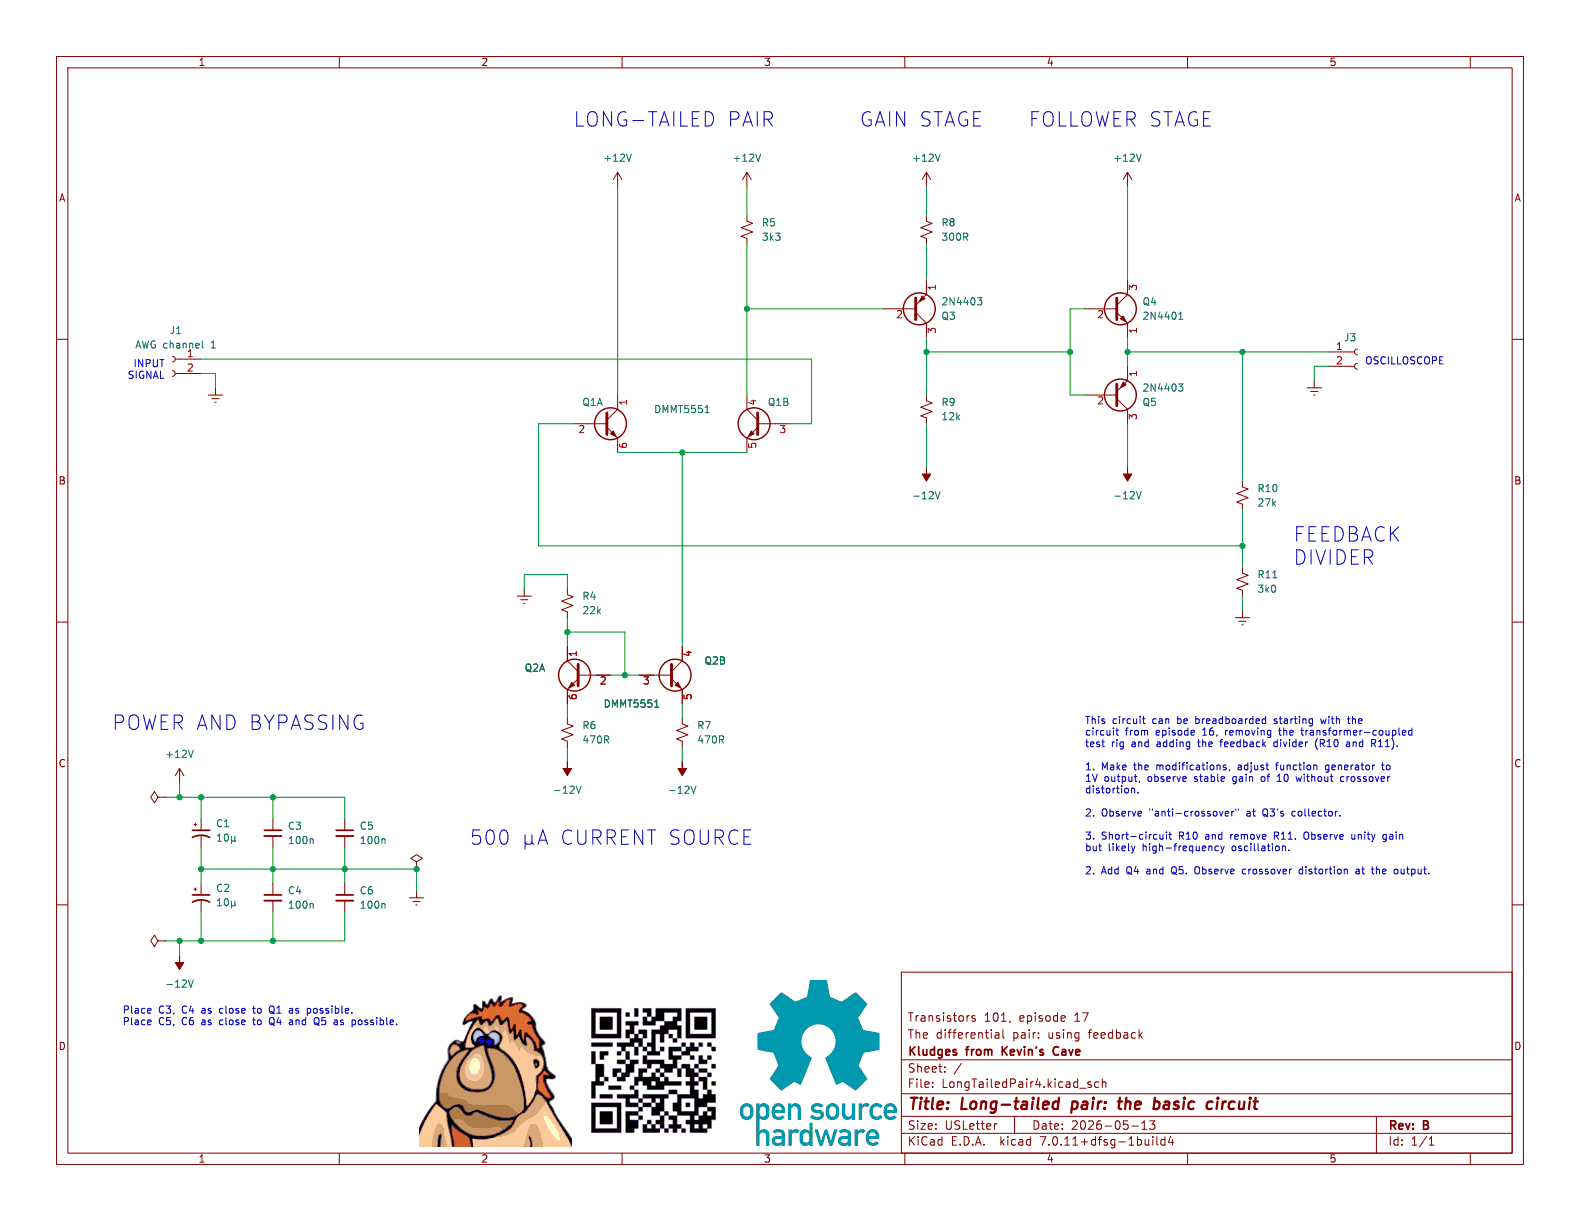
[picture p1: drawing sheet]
(kicad_sch (version 20230121) (generator eeschema)

 (paper "USLetter")

 (title_block
  (title "Long-tailed pair: the basic circuit")
  (date "2026-05-13")
  (rev "B")
  (company "Kludges from Kevin's Cave")
  (comment 1 "The differential pair: using feedback")
  (comment 2 "Transistors 101, episode 17"))

 (lib_symbols
  (symbol "Connector:Conn_01x02_Socket" (pin_names (offset 1.016) hide) (in_bom yes) (on_board yes)
   (property "Reference" "J" (at 0 2.54 0) (effects (font (size 1.27 1.27))))
   (property "Value" "Conn_01x02_Socket" (at 0 -5.08 0) (effects (font (size 1.27 1.27))))
   (property "Footprint" "" (at 0 0 0) (effects (font (size 1.27 1.27)) hide))
   (property "Datasheet" "~" (at 0 0 0) (effects (font (size 1.27 1.27)) hide))
   (property "ki_locked" "" (at 0 0 0) (effects (font (size 1.27 1.27))))
   (symbol "Conn_01x02_Socket_1_1"
    (arc (start 0 -2.032) (mid -0.5058 -2.54) (end 0 -3.048) (stroke (width 0.1524) (type default)) (fill (type none)))
    (polyline (pts (xy -1.27 -2.54) (xy -0.508 -2.54)) (stroke (width 0.1524) (type default)) (fill (type none)))
    (polyline (pts (xy -1.27 0) (xy -0.508 0)) (stroke (width 0.1524) (type default)) (fill (type none)))
    (arc (start 0 0.508) (mid -0.5058 0) (end 0 -0.508) (stroke (width 0.1524) (type default)) (fill (type none)))
    (pin passive line (at -5.08 0 0) (length 3.81) (name "Pin_1" (effects (font (size 1.27 1.27)))) (number "1" (effects (font (size 1.27 1.27)))))
    (pin passive line (at -5.08 -2.54 0) (length 3.81) (name "Pin_2" (effects (font (size 1.27 1.27)))) (number "2" (effects (font (size 1.27 1.27)))))))
  (symbol "Device:C_Polarized_Small_US" (pin_numbers hide) (pin_names (offset 0.254) hide) (in_bom yes) (on_board yes)
   (property "Reference" "C" (at 0.254 1.778 0) (effects (font (size 1.27 1.27)) (justify left)))
   (property "Value" "C_Polarized_Small_US" (at 0.254 -2.032 0) (effects (font (size 1.27 1.27)) (justify left)))
   (property "Footprint" "" (at 0 0 0) (effects (font (size 1.27 1.27)) hide))
   (property "Datasheet" "~" (at 0 0 0) (effects (font (size 1.27 1.27)) hide))
   (symbol "C_Polarized_Small_US_0_1"
    (polyline (pts (xy -1.524 0.508) (xy 1.524 0.508)) (stroke (width 0.3048) (type default)) (fill (type none)))
    (polyline (pts (xy -1.27 1.524) (xy -0.762 1.524)) (stroke (width 0) (type default)) (fill (type none)))
    (polyline (pts (xy -1.016 1.27) (xy -1.016 1.778)) (stroke (width 0) (type default)) (fill (type none)))
    (arc (start 1.524 -0.762) (mid 0 -0.3734) (end -1.524 -0.762) (stroke (width 0.3048) (type default)) (fill (type none))))
   (symbol "C_Polarized_Small_US_1_1"
    (pin passive line (at 0 2.54 270) (length 2.032) (name "~" (effects (font (size 1.27 1.27)))) (number "1" (effects (font (size 1.27 1.27)))))
    (pin passive line (at 0 -2.54 90) (length 2.032) (name "~" (effects (font (size 1.27 1.27)))) (number "2" (effects (font (size 1.27 1.27)))))))
  (symbol "Device:C_Small" (pin_numbers hide) (pin_names (offset 0.254) hide) (in_bom yes) (on_board yes)
   (property "Reference" "C" (at 0.254 1.778 0) (effects (font (size 1.27 1.27)) (justify left)))
   (property "Value" "C_Small" (at 0.254 -2.032 0) (effects (font (size 1.27 1.27)) (justify left)))
   (property "Footprint" "" (at 0 0 0) (effects (font (size 1.27 1.27)) hide))
   (property "Datasheet" "~" (at 0 0 0) (effects (font (size 1.27 1.27)) hide))
   (symbol "C_Small_0_1"
    (polyline (pts (xy -1.524 -0.508) (xy 1.524 -0.508)) (stroke (width 0.3302) (type default)) (fill (type none)))
    (polyline (pts (xy -1.524 0.508) (xy 1.524 0.508)) (stroke (width 0.3048) (type default)) (fill (type none))))
   (symbol "C_Small_1_1"
    (pin passive line (at 0 2.54 270) (length 2.032) (name "~" (effects (font (size 1.27 1.27)))) (number "1" (effects (font (size 1.27 1.27)))))
    (pin passive line (at 0 -2.54 90) (length 2.032) (name "~" (effects (font (size 1.27 1.27)))) (number "2" (effects (font (size 1.27 1.27)))))))
  (symbol "Device:Q_NPN_EBC" (pin_names (offset 0) hide) (in_bom yes) (on_board yes)
   (property "Reference" "Q" (at 5.08 1.27 0) (effects (font (size 1.27 1.27)) (justify left)))
   (property "Value" "Q_NPN_EBC" (at 5.08 -1.27 0) (effects (font (size 1.27 1.27)) (justify left)))
   (property "Footprint" "" (at 5.08 2.54 0) (effects (font (size 1.27 1.27)) hide))
   (property "Datasheet" "~" (at 0 0 0) (effects (font (size 1.27 1.27)) hide))
   (symbol "Q_NPN_EBC_0_1"
    (polyline (pts (xy 0.635 0.635) (xy 2.54 2.54)) (stroke (width 0) (type default)) (fill (type none)))
    (polyline (pts (xy 0.635 -0.635) (xy 2.54 -2.54) (xy 2.54 -2.54)) (stroke (width 0) (type default)) (fill (type none)))
    (polyline (pts (xy 0.635 1.905) (xy 0.635 -1.905) (xy 0.635 -1.905)) (stroke (width 0.508) (type default)) (fill (type none)))
    (polyline (pts (xy 1.27 -1.778) (xy 1.778 -1.27) (xy 2.286 -2.286) (xy 1.27 -1.778) (xy 1.27 -1.778)) (stroke (width 0) (type default)) (fill (type outline)))
    (circle (center 1.27 0) (radius 2.8194) (stroke (width 0.254) (type default)) (fill (type none))))
   (symbol "Q_NPN_EBC_1_1"
    (pin passive line (at 2.54 -5.08 90) (length 2.54) (name "E" (effects (font (size 1.27 1.27)))) (number "1" (effects (font (size 1.27 1.27)))))
    (pin passive line (at -5.08 0 0) (length 5.715) (name "B" (effects (font (size 1.27 1.27)))) (number "2" (effects (font (size 1.27 1.27)))))
    (pin passive line (at 2.54 5.08 270) (length 2.54) (name "C" (effects (font (size 1.27 1.27)))) (number "3" (effects (font (size 1.27 1.27)))))))
  (symbol "Device:Q_PNP_EBC" (pin_names (offset 0) hide) (in_bom yes) (on_board yes)
   (property "Reference" "Q" (at 5.08 1.27 0) (effects (font (size 1.27 1.27)) (justify left)))
   (property "Value" "Q_PNP_EBC" (at 5.08 -1.27 0) (effects (font (size 1.27 1.27)) (justify left)))
   (property "Footprint" "" (at 5.08 2.54 0) (effects (font (size 1.27 1.27)) hide))
   (property "Datasheet" "~" (at 0 0 0) (effects (font (size 1.27 1.27)) hide))
   (symbol "Q_PNP_EBC_0_1"
    (polyline (pts (xy 0.635 0.635) (xy 2.54 2.54)) (stroke (width 0) (type default)) (fill (type none)))
    (polyline (pts (xy 0.635 -0.635) (xy 2.54 -2.54) (xy 2.54 -2.54)) (stroke (width 0) (type default)) (fill (type none)))
    (polyline (pts (xy 0.635 1.905) (xy 0.635 -1.905) (xy 0.635 -1.905)) (stroke (width 0.508) (type default)) (fill (type none)))
    (polyline (pts (xy 2.286 -1.778) (xy 1.778 -2.286) (xy 1.27 -1.27) (xy 2.286 -1.778) (xy 2.286 -1.778)) (stroke (width 0) (type default)) (fill (type outline)))
    (circle (center 1.27 0) (radius 2.8194) (stroke (width 0.254) (type default)) (fill (type none))))
   (symbol "Q_PNP_EBC_1_1"
    (pin passive line (at 2.54 -5.08 90) (length 2.54) (name "E" (effects (font (size 1.27 1.27)))) (number "1" (effects (font (size 1.27 1.27)))))
    (pin input line (at -5.08 0 0) (length 5.715) (name "B" (effects (font (size 1.27 1.27)))) (number "2" (effects (font (size 1.27 1.27)))))
    (pin passive line (at 2.54 5.08 270) (length 2.54) (name "C" (effects (font (size 1.27 1.27)))) (number "3" (effects (font (size 1.27 1.27)))))))
  (symbol "Device:R_Small_US" (pin_numbers hide) (pin_names (offset 0.254) hide) (in_bom yes) (on_board yes)
   (property "Reference" "R" (at 0.762 0.508 0) (effects (font (size 1.27 1.27)) (justify left)))
   (property "Value" "R_Small_US" (at 0.762 -1.016 0) (effects (font (size 1.27 1.27)) (justify left)))
   (property "Footprint" "" (at 0 0 0) (effects (font (size 1.27 1.27)) hide))
   (property "Datasheet" "~" (at 0 0 0) (effects (font (size 1.27 1.27)) hide))
   (symbol "R_Small_US_1_1"
    (polyline (pts (xy 0 0) (xy 1.016 -0.381) (xy 0 -0.762) (xy -1.016 -1.143) (xy 0 -1.524)) (stroke (width 0) (type default)) (fill (type none)))
    (polyline (pts (xy 0 1.524) (xy 1.016 1.143) (xy 0 0.762) (xy -1.016 0.381) (xy 0 0)) (stroke (width 0) (type default)) (fill (type none)))
    (pin passive line (at 0 2.54 270) (length 1.016) (name "~" (effects (font (size 1.27 1.27)))) (number "1" (effects (font (size 1.27 1.27)))))
    (pin passive line (at 0 -2.54 90) (length 1.016) (name "~" (effects (font (size 1.27 1.27)))) (number "2" (effects (font (size 1.27 1.27)))))))
  (symbol "Kevin-Transistors:DMMT5551" (pin_names (offset 0) hide) (in_bom yes) (on_board yes)
   (property "Reference" "Q" (at 5.08 1.27 0) (effects (font (size 1.27 1.27)) (justify left)))
   (property "Value" "DMMT5551" (at 5.08 -1.27 0) (effects (font (size 1.27 1.27)) (justify left)))
   (property "Footprint" "Package_TO_SOT_SMD:SOT-363_SC-70-6" (at 5.08 2.54 0) (effects (font (size 1.27 1.27)) hide))
   (property "Datasheet" "https://www.diodes.com/assets/Datasheets/ds30436.pdf" (at 0 0 0) (effects (font (size 1.27 1.27)) hide))
   (symbol "DMMT5551_0_1"
    (polyline (pts (xy 0.635 0) (xy -2.54 0)) (stroke (width 0) (type default)) (fill (type none)))
    (polyline (pts (xy 0.635 0.635) (xy 2.54 2.54)) (stroke (width 0) (type default)) (fill (type none)))
    (polyline (pts (xy 0.635 -0.635) (xy 2.54 -2.54) (xy 2.54 -2.54)) (stroke (width 0) (type default)) (fill (type none)))
    (polyline (pts (xy 0.635 1.905) (xy 0.635 -1.905) (xy 0.635 -1.905)) (stroke (width 0.508) (type default)) (fill (type none)))
    (polyline (pts (xy 1.27 -1.778) (xy 1.778 -1.27) (xy 2.286 -2.286) (xy 1.27 -1.778) (xy 1.27 -1.778)) (stroke (width 0) (type default)) (fill (type outline)))
    (circle (center 1.27 0) (radius 2.8194) (stroke (width 0.254) (type default)) (fill (type none))))
   (symbol "DMMT5551_1_1"
    (pin passive line (at 2.54 5.08 270) (length 2.54) (name "C1" (effects (font (size 1.27 1.27)))) (number "1" (effects (font (size 1.27 1.27)))))
    (pin input line (at -5.08 0 0) (length 2.54) (name "B1" (effects (font (size 1.27 1.27)))) (number "2" (effects (font (size 1.27 1.27)))))
    (pin passive line (at 2.54 -5.08 90) (length 2.54) (name "E1" (effects (font (size 1.27 1.27)))) (number "6" (effects (font (size 1.27 1.27))))))
   (symbol "DMMT5551_2_1"
    (pin input line (at -5.08 0 0) (length 2.54) (name "B2" (effects (font (size 1.27 1.27)))) (number "3" (effects (font (size 1.27 1.27)))))
    (pin passive line (at 2.54 5.08 270) (length 2.54) (name "C2" (effects (font (size 1.27 1.27)))) (number "4" (effects (font (size 1.27 1.27)))))
    (pin passive line (at 2.54 -5.08 90) (length 2.54) (name "E2" (effects (font (size 1.27 1.27)))) (number "5" (effects (font (size 1.27 1.27)))))))
  (symbol "power:+12V" (power) (pin_names (offset 0)) (in_bom yes) (on_board yes)
   (property "Reference" "#PWR" (at 0 -3.81 0) (effects (font (size 1.27 1.27)) hide))
   (property "Value" "+12V" (at 0 3.556 0) (effects (font (size 1.27 1.27))))
   (property "Footprint" "" (at 0 0 0) (effects (font (size 1.27 1.27)) hide))
   (property "Datasheet" "" (at 0 0 0) (effects (font (size 1.27 1.27)) hide))
   (symbol "+12V_0_1"
    (polyline (pts (xy -0.762 1.27) (xy 0 2.54)) (stroke (width 0) (type default)) (fill (type none)))
    (polyline (pts (xy 0 0) (xy 0 2.54)) (stroke (width 0) (type default)) (fill (type none)))
    (polyline (pts (xy 0 2.54) (xy 0.762 1.27)) (stroke (width 0) (type default)) (fill (type none))))
   (symbol "+12V_1_1"
    (pin power_in line (at 0 0 90) (length 0) hide (name "+12V" (effects (font (size 1.27 1.27)))) (number "1" (effects (font (size 1.27 1.27)))))))
  (symbol "power:-12V" (power) (pin_names (offset 0)) (in_bom yes) (on_board yes)
   (property "Reference" "#PWR" (at 0 2.54 0) (effects (font (size 1.27 1.27)) hide))
   (property "Value" "-12V" (at 0 3.81 0) (effects (font (size 1.27 1.27))))
   (property "Footprint" "" (at 0 0 0) (effects (font (size 1.27 1.27)) hide))
   (property "Datasheet" "" (at 0 0 0) (effects (font (size 1.27 1.27)) hide))
   (symbol "-12V_0_0"
    (pin power_in line (at 0 0 90) (length 0) hide (name "-12V" (effects (font (size 1.27 1.27)))) (number "1" (effects (font (size 1.27 1.27))))))
   (symbol "-12V_0_1"
    (polyline (pts (xy 0 0) (xy 0 1.27) (xy 0.762 1.27) (xy 0 2.54) (xy -0.762 1.27) (xy 0 1.27)) (stroke (width 0) (type default)) (fill (type outline)))))
  (symbol "power:Earth" (power) (pin_names (offset 0)) (in_bom yes) (on_board yes)
   (property "Reference" "#PWR" (at 0 -6.35 0) (effects (font (size 1.27 1.27)) hide))
   (property "Value" "Earth" (at 0 -3.81 0) (effects (font (size 1.27 1.27)) hide))
   (property "Footprint" "" (at 0 0 0) (effects (font (size 1.27 1.27)) hide))
   (property "Datasheet" "~" (at 0 0 0) (effects (font (size 1.27 1.27)) hide))
   (symbol "Earth_0_1"
    (polyline (pts (xy -0.635 -1.905) (xy 0.635 -1.905)) (stroke (width 0) (type default)) (fill (type none)))
    (polyline (pts (xy -0.127 -2.54) (xy 0.127 -2.54)) (stroke (width 0) (type default)) (fill (type none)))
    (polyline (pts (xy 0 -1.27) (xy 0 0)) (stroke (width 0) (type default)) (fill (type none)))
    (polyline (pts (xy 1.27 -1.27) (xy -1.27 -1.27)) (stroke (width 0) (type default)) (fill (type none))))
   (symbol "Earth_1_1"
    (pin power_in line (at 0 0 270) (length 0) hide (name "Earth" (effects (font (size 1.27 1.27)))) (number "1" (effects (font (size 1.27 1.27)))))))
  (symbol "power:PWR_FLAG" (power) (pin_numbers hide) (pin_names (offset 0) hide) (in_bom yes) (on_board yes)
   (property "Reference" "#FLG" (at 0 1.905 0) (effects (font (size 1.27 1.27)) hide))
   (property "Value" "PWR_FLAG" (at 0 3.81 0) (effects (font (size 1.27 1.27))))
   (property "Footprint" "" (at 0 0 0) (effects (font (size 1.27 1.27)) hide))
   (property "Datasheet" "~" (at 0 0 0) (effects (font (size 1.27 1.27)) hide))
   (symbol "PWR_FLAG_0_0"
    (pin power_out line (at 0 0 90) (length 0) (name "pwr" (effects (font (size 1.27 1.27)))) (number "1" (effects (font (size 1.27 1.27))))))
   (symbol "PWR_FLAG_0_1"
    (polyline (pts (xy 0 0) (xy 0 1.27) (xy -1.016 1.905) (xy 0 2.54) (xy 1.016 1.905) (xy 0 1.27)) (stroke (width 0) (type default)) (fill (type none))))))

 (junction (at 48.26 153.67) (diameter 0) (color 0 0 0 0))
 (junction (at 31.75 140.97) (diameter 0) (color 0 0 0 0))
 (junction (at 35.56 166.37) (diameter 0) (color 0 0 0 0))
 (junction (at 110.49 119.38) (diameter 0) (color 0 0 0 0))
 (junction (at 35.56 140.97) (diameter 0) (color 0 0 0 0))
 (junction (at 132.08 54.61) (diameter 0) (color 0 0 0 0))
 (junction (at 189.23 62.23) (diameter 0) (color 0 0 0 0))
 (junction (at 73.66 153.67) (diameter 0) (color 0 0 0 0))
 (junction (at 48.26 166.37) (diameter 0) (color 0 0 0 0))
 (junction (at 199.39 62.23) (diameter 0) (color 0 0 0 0))
 (junction (at 219.71 62.23) (diameter 0) (color 0 0 0 0))
 (junction (at 35.56 153.67) (diameter 0) (color 0 0 0 0))
 (junction (at 120.65 80.01) (diameter 0) (color 0 0 0 0))
 (junction (at 48.26 140.97) (diameter 0) (color 0 0 0 0))
 (junction (at 60.96 153.67) (diameter 0) (color 0 0 0 0))
 (junction (at 31.75 166.37) (diameter 0) (color 0 0 0 0))
 (junction (at 163.83 62.23) (diameter 0) (color 0 0 0 0))
 (junction (at 100.33 111.76) (diameter 0) (color 0 0 0 0))
 (junction (at 219.71 96.52) (diameter 0) (color 0 0 0 0))

 (wire (pts (xy 139.7 74.93) (xy 143.51 74.93)) (stroke (width 0) (type default)))
 (wire (pts (xy 132.08 43.18) (xy 132.08 54.61)) (stroke (width 0) (type default)))
 (wire (pts (xy 73.66 153.67) (xy 73.66 157.48)) (stroke (width 0) (type default)))
 (wire (pts (xy 35.56 144.78) (xy 35.56 140.97)) (stroke (width 0) (type default)))
 (wire (pts (xy 219.71 96.52) (xy 219.71 100.33)) (stroke (width 0) (type default)))
 (wire (pts (xy 35.56 63.5) (xy 143.51 63.5)) (stroke (width 0) (type default)))
 (wire (pts (xy 120.65 132.08) (xy 120.65 134.62)) (stroke (width 0) (type default)))
 (wire (pts (xy 191.77 69.85) (xy 189.23 69.85)) (stroke (width 0) (type default)))
 (wire (pts (xy 163.83 33.02) (xy 163.83 38.1)) (stroke (width 0) (type default)))
 (wire (pts (xy 48.26 161.29) (xy 48.26 166.37)) (stroke (width 0) (type default)))
 (wire (pts (xy 110.49 119.38) (xy 113.03 119.38)) (stroke (width 0) (type default)))
 (wire (pts (xy 219.71 62.23) (xy 219.71 85.09)) (stroke (width 0) (type default)))
 (wire (pts (xy 100.33 101.6) (xy 92.71 101.6)) (stroke (width 0) (type default)))
 (wire (pts (xy 60.96 161.29) (xy 60.96 166.37)) (stroke (width 0) (type default)))
 (wire (pts (xy 35.56 161.29) (xy 35.56 166.37)) (stroke (width 0) (type default)))
 (wire (pts (xy 132.08 54.61) (xy 156.21 54.61)) (stroke (width 0) (type default)))
 (wire (pts (xy 48.26 166.37) (xy 60.96 166.37)) (stroke (width 0) (type default)))
 (wire (pts (xy 92.71 101.6) (xy 92.71 104.14)) (stroke (width 0) (type default)))
 (wire (pts (xy 100.33 111.76) (xy 100.33 114.3)) (stroke (width 0) (type default)))
 (wire (pts (xy 60.96 153.67) (xy 73.66 153.67)) (stroke (width 0) (type default)))
 (wire (pts (xy 35.56 166.37) (xy 31.75 166.37)) (stroke (width 0) (type default)))
 (wire (pts (xy 219.71 90.17) (xy 219.71 96.52)) (stroke (width 0) (type default)))
 (wire (pts (xy 29.21 140.97) (xy 31.75 140.97)) (stroke (width 0) (type default)))
 (wire (pts (xy 48.26 153.67) (xy 60.96 153.67)) (stroke (width 0) (type default)))
 (wire (pts (xy 60.96 153.67) (xy 60.96 156.21)) (stroke (width 0) (type default)))
 (wire (pts (xy 48.26 153.67) (xy 48.26 156.21)) (stroke (width 0) (type default)))
 (wire (pts (xy 132.08 54.61) (xy 132.08 69.85)) (stroke (width 0) (type default)))
 (wire (pts (xy 35.56 66.04) (xy 38.1 66.04)) (stroke (width 0) (type default)))
 (wire (pts (xy 199.39 33.02) (xy 199.39 49.53)) (stroke (width 0) (type default)))
 (wire (pts (xy 189.23 62.23) (xy 189.23 54.61)) (stroke (width 0) (type default)))
 (wire (pts (xy 60.96 144.78) (xy 60.96 140.97)) (stroke (width 0) (type default)))
 (wire (pts (xy 38.1 66.04) (xy 38.1 68.58)) (stroke (width 0) (type default)))
 (wire (pts (xy 110.49 119.38) (xy 110.49 111.76)) (stroke (width 0) (type default)))
 (wire (pts (xy 35.56 149.86) (xy 35.56 153.67)) (stroke (width 0) (type default)))
 (wire (pts (xy 199.39 62.23) (xy 219.71 62.23)) (stroke (width 0) (type default)))
 (wire (pts (xy 100.33 132.08) (xy 100.33 134.62)) (stroke (width 0) (type default)))
 (wire (pts (xy 95.25 96.52) (xy 95.25 74.93)) (stroke (width 0) (type default)))
 (wire (pts (xy 100.33 111.76) (xy 110.49 111.76)) (stroke (width 0) (type default)))
 (wire (pts (xy 143.51 74.93) (xy 143.51 63.5)) (stroke (width 0) (type default)))
 (wire (pts (xy 189.23 54.61) (xy 191.77 54.61)) (stroke (width 0) (type default)))
 (wire (pts (xy 35.56 153.67) (xy 35.56 156.21)) (stroke (width 0) (type default)))
 (wire (pts (xy 107.95 119.38) (xy 110.49 119.38)) (stroke (width 0) (type default)))
 (wire (pts (xy 219.71 105.41) (xy 219.71 107.95)) (stroke (width 0) (type default)))
 (wire (pts (xy 132.08 33.02) (xy 132.08 38.1)) (stroke (width 0) (type default)))
 (wire (pts (xy 163.83 62.23) (xy 163.83 69.85)) (stroke (width 0) (type default)))
 (wire (pts (xy 109.22 80.01) (xy 120.65 80.01)) (stroke (width 0) (type default)))
 (wire (pts (xy 163.83 74.93) (xy 163.83 82.55)) (stroke (width 0) (type default)))
 (wire (pts (xy 120.65 124.46) (xy 120.65 127)) (stroke (width 0) (type default)))
 (wire (pts (xy 48.26 166.37) (xy 35.56 166.37)) (stroke (width 0) (type default)))
 (wire (pts (xy 48.26 149.86) (xy 48.26 153.67)) (stroke (width 0) (type default)))
 (wire (pts (xy 35.56 140.97) (xy 31.75 140.97)) (stroke (width 0) (type default)))
 (wire (pts (xy 199.39 59.69) (xy 199.39 62.23)) (stroke (width 0) (type default)))
 (wire (pts (xy 100.33 124.46) (xy 100.33 127)) (stroke (width 0) (type default)))
 (wire (pts (xy 31.75 138.43) (xy 31.75 140.97)) (stroke (width 0) (type default)))
 (wire (pts (xy 100.33 109.22) (xy 100.33 111.76)) (stroke (width 0) (type default)))
 (wire (pts (xy 189.23 69.85) (xy 189.23 62.23)) (stroke (width 0) (type default)))
 (wire (pts (xy 35.56 153.67) (xy 48.26 153.67)) (stroke (width 0) (type default)))
 (wire (pts (xy 100.33 104.14) (xy 100.33 101.6)) (stroke (width 0) (type default)))
 (wire (pts (xy 95.25 74.93) (xy 101.6 74.93)) (stroke (width 0) (type default)))
 (wire (pts (xy 219.71 62.23) (xy 234.95 62.23)) (stroke (width 0) (type default)))
 (wire (pts (xy 199.39 62.23) (xy 199.39 64.77)) (stroke (width 0) (type default)))
 (wire (pts (xy 234.95 64.77) (xy 232.41 64.77)) (stroke (width 0) (type default)))
 (wire (pts (xy 163.83 59.69) (xy 163.83 62.23)) (stroke (width 0) (type default)))
 (wire (pts (xy 29.21 166.37) (xy 31.75 166.37)) (stroke (width 0) (type default)))
 (wire (pts (xy 48.26 144.78) (xy 48.26 140.97)) (stroke (width 0) (type default)))
 (wire (pts (xy 232.41 64.77) (xy 232.41 67.31)) (stroke (width 0) (type default)))
 (wire (pts (xy 31.75 166.37) (xy 31.75 168.91)) (stroke (width 0) (type default)))
 (wire (pts (xy 120.65 80.01) (xy 120.65 114.3)) (stroke (width 0) (type default)))
 (wire (pts (xy 48.26 140.97) (xy 60.96 140.97)) (stroke (width 0) (type default)))
 (wire (pts (xy 48.26 140.97) (xy 35.56 140.97)) (stroke (width 0) (type default)))
 (wire (pts (xy 163.83 62.23) (xy 189.23 62.23)) (stroke (width 0) (type default)))
 (wire (pts (xy 199.39 74.93) (xy 199.39 82.55)) (stroke (width 0) (type default)))
 (wire (pts (xy 120.65 80.01) (xy 132.08 80.01)) (stroke (width 0) (type default)))
 (wire (pts (xy 163.83 43.18) (xy 163.83 49.53)) (stroke (width 0) (type default)))
 (wire (pts (xy 109.22 33.02) (xy 109.22 69.85)) (stroke (width 0) (type default)))
 (wire (pts (xy 219.71 96.52) (xy 95.25 96.52)) (stroke (width 0) (type default)))
 (wire (pts (xy 60.96 149.86) (xy 60.96 153.67)) (stroke (width 0) (type default)))

 (image (at 87.63 189.23) (scale 2.12502)
  (data))
 (image (at 115.57 189.23) (scale 2.97508)
  (data))
 (image (at 144.78 187.96) (scale 0.428754)
  (data))

 (text "GAIN STAGE" (at 173.99 22.86 0) (effects (font (size 2.54 2.54)) (justify right bottom)))
 (text "Place C3, C4 as close to Q1 as possible.\nPlace C5, C6 as close to Q4 and Q5 as possible." (at 21.59 181.61 0) (effects (font (size 1.27 1.27)) (justify left bottom)))
 (text "FEEDBACK\nDIVIDER" (at 228.6 100.33 0) (effects (font (size 2.54 2.54)) (justify left bottom)))
 (text "FOLLOWER STAGE" (at 214.63 22.86 0) (effects (font (size 2.54 2.54)) (justify right bottom)))
 (text "500 µA CURRENT SOURCE" (at 133.35 149.86 0) (effects (font (size 2.54 2.54)) (justify right bottom)))
 (text "INPUT\nSIGNAL" (at 29.21 67.31 0) (effects (font (size 1.27 1.27)) (justify right bottom)))
 (text "LONG-TAILED PAIR" (at 137.16 22.86 0) (effects (font (size 2.54 2.54)) (justify right bottom)))
 (text "This circuit can be breadboarded starting with the\ncircuit from episode 16, removing the transformer-coupled\ntest rig and adding the feedback divider (R10 and R11).\n\n1. Make the modifications, adjust function generator to\n1V output, observe stable gain of 10 without crossover\ndistortion.\n\n2. Observe \"anti-crossover\" at Q3's collector.\n\n3. Short-circuit R10 and remove R11. Observe unity gain\nbut likely high-frequency oscillation.\n\n2. Add Q4 and Q5. Observe crossover distortion at the output." (at 191.77 154.94 0) (effects (font (size 1.27 1.27)) (justify left bottom)))
 (text "OSCILLOSCOPE" (at 241.3 64.77 0) (effects (font (size 1.27 1.27)) (justify left bottom)))
 (text "POWER AND BYPASSING" (at 64.77 129.54 0) (effects (font (size 2.54 2.54)) (justify right bottom)))

 (symbol (lib_id "power:-12V") (at 163.83 82.55 0) (mirror x) (unit 1) (in_bom yes) (on_board yes) (dnp no) (fields_autoplaced)
  (property "Reference" "#PWR015" (at 163.83 85.09 0) (effects (font (size 1.27 1.27)) hide))
  (property "Value" "-12V" (at 163.83 87.63 0) (effects (font (size 1.27 1.27))))
  (property "Footprint" "" (at 163.83 82.55 0) (effects (font (size 1.27 1.27)) hide))
  (property "Datasheet" "" (at 163.83 82.55 0) (effects (font (size 1.27 1.27)) hide)) (pin "1"))

 (symbol (lib_id "power:PWR_FLAG") (at 29.21 140.97 90) (unit 1) (in_bom yes) (on_board yes) (dnp no) (fields_autoplaced)
  (property "Reference" "#FLG01" (at 27.305 140.97 0) (effects (font (size 1.27 1.27)) hide))
  (property "Value" "PWR_FLAG" (at 25.4 140.97 90) (effects (font (size 1.27 1.27)) (justify left) hide))
  (property "Footprint" "" (at 29.21 140.97 0) (effects (font (size 1.27 1.27)) hide))
  (property "Datasheet" "~" (at 29.21 140.97 0) (effects (font (size 1.27 1.27)) hide)) (pin "1"))

 (symbol (lib_id "power:-12V") (at 100.33 134.62 0) (mirror x) (unit 1) (in_bom yes) (on_board yes) (dnp no) (fields_autoplaced)
  (property "Reference" "#PWR04" (at 100.33 137.16 0) (effects (font (size 1.27 1.27)) hide))
  (property "Value" "-12V" (at 100.33 139.7 0) (effects (font (size 1.27 1.27))))
  (property "Footprint" "" (at 100.33 134.62 0) (effects (font (size 1.27 1.27)) hide))
  (property "Datasheet" "" (at 100.33 134.62 0) (effects (font (size 1.27 1.27)) hide)) (pin "1"))

 (symbol (lib_id "power:Earth") (at 232.41 67.31 0) (unit 1) (in_bom yes) (on_board yes) (dnp no) (fields_autoplaced)
  (property "Reference" "#PWR07" (at 232.41 73.66 0) (effects (font (size 1.27 1.27)) hide))
  (property "Value" "Earth" (at 232.41 71.12 0) (effects (font (size 1.27 1.27)) hide))
  (property "Footprint" "" (at 232.41 67.31 0) (effects (font (size 1.27 1.27)) hide))
  (property "Datasheet" "~" (at 232.41 67.31 0) (effects (font (size 1.27 1.27)) hide)) (pin "1"))

 (symbol (lib_id "power:-12V") (at 199.39 82.55 0) (mirror x) (unit 1) (in_bom yes) (on_board yes) (dnp no) (fields_autoplaced)
  (property "Reference" "#PWR016" (at 199.39 85.09 0) (effects (font (size 1.27 1.27)) hide))
  (property "Value" "-12V" (at 199.39 87.63 0) (effects (font (size 1.27 1.27))))
  (property "Footprint" "" (at 199.39 82.55 0) (effects (font (size 1.27 1.27)) hide))
  (property "Datasheet" "" (at 199.39 82.55 0) (effects (font (size 1.27 1.27)) hide)) (pin "1"))

 (symbol (lib_id "Device:Q_PNP_EBC") (at 196.85 69.85 0) (mirror x) (unit 1) (in_bom yes) (on_board yes) (dnp no)
  (property "Reference" "Q5" (at 201.93 71.12 0) (effects (font (size 1.27 1.27)) (justify left)))
  (property "Value" "2N4403" (at 201.93 68.58 0) (effects (font (size 1.27 1.27)) (justify left)))
  (property "Footprint" "" (at 201.93 72.39 0) (effects (font (size 1.27 1.27)) hide))
  (property "Datasheet" "~" (at 196.85 69.85 0) (effects (font (size 1.27 1.27)) hide)) (pin "3") (pin "2") (pin "1"))

 (symbol (lib_id "power:Earth") (at 38.1 68.58 0) (unit 1) (in_bom yes) (on_board yes) (dnp no) (fields_autoplaced)
  (property "Reference" "#PWR01" (at 38.1 74.93 0) (effects (font (size 1.27 1.27)) hide))
  (property "Value" "Earth" (at 38.1 72.39 0) (effects (font (size 1.27 1.27)) hide))
  (property "Footprint" "" (at 38.1 68.58 0) (effects (font (size 1.27 1.27)) hide))
  (property "Datasheet" "~" (at 38.1 68.58 0) (effects (font (size 1.27 1.27)) hide)) (pin "1"))

 (symbol (lib_id "power:+12V") (at 199.39 33.02 0) (unit 1) (in_bom yes) (on_board yes) (dnp no) (fields_autoplaced)
  (property "Reference" "#PWR014" (at 199.39 36.83 0) (effects (font (size 1.27 1.27)) hide))
  (property "Value" "+12V" (at 199.39 27.94 0) (effects (font (size 1.27 1.27))))
  (property "Footprint" "" (at 199.39 33.02 0) (effects (font (size 1.27 1.27)) hide))
  (property "Datasheet" "" (at 199.39 33.02 0) (effects (font (size 1.27 1.27)) hide)) (pin "1"))

 (symbol (lib_id "Device:R_Small_US") (at 100.33 129.54 0) (unit 1) (in_bom yes) (on_board yes) (dnp no) (fields_autoplaced)
  (property "Reference" "R6" (at 102.87 128.27 0) (effects (font (size 1.27 1.27)) (justify left)))
  (property "Value" "470R" (at 102.87 130.81 0) (effects (font (size 1.27 1.27)) (justify left)))
  (property "Footprint" "" (at 100.33 129.54 0) (effects (font (size 1.27 1.27)) hide))
  (property "Datasheet" "~" (at 100.33 129.54 0) (effects (font (size 1.27 1.27)) hide)) (pin "1") (pin "2"))

 (symbol (lib_id "Connector:Conn_01x02_Socket") (at 30.48 63.5 0) (mirror y) (unit 1) (in_bom yes) (on_board yes) (dnp no) (fields_autoplaced)
  (property "Reference" "J1" (at 31.115 58.42 0) (effects (font (size 1.27 1.27))))
  (property "Value" "AWG channel 1" (at 31.115 60.96 0) (effects (font (size 1.27 1.27))))
  (property "Footprint" "" (at 30.48 63.5 0) (effects (font (size 1.27 1.27)) hide))
  (property "Datasheet" "~" (at 30.48 63.5 0) (effects (font (size 1.27 1.27)) hide)) (pin "1") (pin "2"))

 (symbol (lib_id "Device:C_Small") (at 48.26 147.32 0) (unit 1) (in_bom yes) (on_board yes) (dnp no) (fields_autoplaced)
  (property "Reference" "C3" (at 50.8 146.0563 0) (effects (font (size 1.27 1.27)) (justify left)))
  (property "Value" "100n" (at 50.8 148.5963 0) (effects (font (size 1.27 1.27)) (justify left)))
  (property "Footprint" "" (at 48.26 147.32 0) (effects (font (size 1.27 1.27)) hide))
  (property "Datasheet" "~" (at 48.26 147.32 0) (effects (font (size 1.27 1.27)) hide)) (pin "1") (pin "2"))

 (symbol (lib_id "Kevin-Transistors:DMMT5551") (at 102.87 119.38 0) (mirror y) (unit 1) (in_bom yes) (on_board yes) (dnp no)
  (property "Reference" "Q2" (at 96.52 118.11 0) (effects (font (size 1.27 1.27)) (justify left)))
  (property "Value" "DMMT5551" (at 116.84 124.46 0) (effects (font (size 1.27 1.27)) (justify left)))
  (property "Footprint" "Package_TO_SOT_SMD:SOT-363_SC-70-6" (at 97.79 116.84 0) (effects (font (size 1.27 1.27)) hide))
  (property "Datasheet" "https://www.diodes.com/assets/Datasheets/ds30436.pdf" (at 102.87 119.38 0) (effects (font (size 1.27 1.27)) hide)) (pin "1") (pin "3") (pin "6") (pin "5") (pin "2") (pin "4"))

 (symbol (lib_id "Device:C_Small") (at 60.96 158.75 0) (unit 1) (in_bom yes) (on_board yes) (dnp no) (fields_autoplaced)
  (property "Reference" "C6" (at 63.5 157.4863 0) (effects (font (size 1.27 1.27)) (justify left)))
  (property "Value" "100n" (at 63.5 160.0263 0) (effects (font (size 1.27 1.27)) (justify left)))
  (property "Footprint" "" (at 60.96 158.75 0) (effects (font (size 1.27 1.27)) hide))
  (property "Datasheet" "~" (at 60.96 158.75 0) (effects (font (size 1.27 1.27)) hide)) (pin "1") (pin "2"))

 (symbol (lib_id "Connector:Conn_01x02_Socket") (at 240.03 62.23 0) (unit 1) (in_bom yes) (on_board yes) (dnp no)
  (property "Reference" "J3" (at 238.76 59.69 0) (effects (font (size 1.27 1.27))))
  (property "Value" "Output to oscilloscope" (at 252.73 63.5 0) (effects (font (size 1.27 1.27)) hide))
  (property "Footprint" "" (at 240.03 62.23 0) (effects (font (size 1.27 1.27)) hide))
  (property "Datasheet" "~" (at 240.03 62.23 0) (effects (font (size 1.27 1.27)) hide)) (pin "1") (pin "2"))

 (symbol (lib_id "power:Earth") (at 73.66 157.48 0) (mirror y) (unit 1) (in_bom yes) (on_board yes) (dnp no) (fields_autoplaced)
  (property "Reference" "#PWR010" (at 73.66 163.83 0) (effects (font (size 1.27 1.27)) hide))
  (property "Value" "Earth" (at 73.66 161.29 0) (effects (font (size 1.27 1.27)) hide))
  (property "Footprint" "" (at 73.66 157.48 0) (effects (font (size 1.27 1.27)) hide))
  (property "Datasheet" "~" (at 73.66 157.48 0) (effects (font (size 1.27 1.27)) hide)) (pin "1"))

 (symbol (lib_id "power:-12V") (at 31.75 168.91 0) (mirror x) (unit 1) (in_bom yes) (on_board yes) (dnp no) (fields_autoplaced)
  (property "Reference" "#PWR09" (at 31.75 171.45 0) (effects (font (size 1.27 1.27)) hide))
  (property "Value" "-12V" (at 31.75 173.99 0) (effects (font (size 1.27 1.27))))
  (property "Footprint" "" (at 31.75 168.91 0) (effects (font (size 1.27 1.27)) hide))
  (property "Datasheet" "" (at 31.75 168.91 0) (effects (font (size 1.27 1.27)) hide)) (pin "1"))

 (symbol (lib_id "Device:C_Polarized_Small_US") (at 35.56 158.75 0) (unit 1) (in_bom yes) (on_board yes) (dnp no) (fields_autoplaced)
  (property "Reference" "C2" (at 38.1 157.0482 0) (effects (font (size 1.27 1.27)) (justify left)))
  (property "Value" "10µ" (at 38.1 159.5882 0) (effects (font (size 1.27 1.27)) (justify left)))
  (property "Footprint" "" (at 35.56 158.75 0) (effects (font (size 1.27 1.27)) hide))
  (property "Datasheet" "~" (at 35.56 158.75 0) (effects (font (size 1.27 1.27)) hide)) (pin "1") (pin "2"))

 (symbol (lib_id "Device:R_Small_US") (at 132.08 40.64 0) (unit 1) (in_bom yes) (on_board yes) (dnp no) (fields_autoplaced)
  (property "Reference" "R5" (at 134.62 39.37 0) (effects (font (size 1.27 1.27)) (justify left)))
  (property "Value" "3k3" (at 134.62 41.91 0) (effects (font (size 1.27 1.27)) (justify left)))
  (property "Footprint" "" (at 132.08 40.64 0) (effects (font (size 1.27 1.27)) hide))
  (property "Datasheet" "~" (at 132.08 40.64 0) (effects (font (size 1.27 1.27)) hide)) (pin "1") (pin "2"))

 (symbol (lib_id "power:+12V") (at 109.22 33.02 0) (unit 1) (in_bom yes) (on_board yes) (dnp no) (fields_autoplaced)
  (property "Reference" "#PWR06" (at 109.22 36.83 0) (effects (font (size 1.27 1.27)) hide))
  (property "Value" "+12V" (at 109.22 27.94 0) (effects (font (size 1.27 1.27))))
  (property "Footprint" "" (at 109.22 33.02 0) (effects (font (size 1.27 1.27)) hide))
  (property "Datasheet" "" (at 109.22 33.02 0) (effects (font (size 1.27 1.27)) hide)) (pin "1"))

 (symbol (lib_id "power:+12V") (at 132.08 33.02 0) (unit 1) (in_bom yes) (on_board yes) (dnp no) (fields_autoplaced)
  (property "Reference" "#PWR05" (at 132.08 36.83 0) (effects (font (size 1.27 1.27)) hide))
  (property "Value" "+12V" (at 132.08 27.94 0) (effects (font (size 1.27 1.27))))
  (property "Footprint" "" (at 132.08 33.02 0) (effects (font (size 1.27 1.27)) hide))
  (property "Datasheet" "" (at 132.08 33.02 0) (effects (font (size 1.27 1.27)) hide)) (pin "1"))

 (symbol (lib_id "power:PWR_FLAG") (at 29.21 166.37 90) (unit 1) (in_bom yes) (on_board yes) (dnp no) (fields_autoplaced)
  (property "Reference" "#FLG02" (at 27.305 166.37 0) (effects (font (size 1.27 1.27)) hide))
  (property "Value" "PWR_FLAG" (at 25.4 166.37 90) (effects (font (size 1.27 1.27)) (justify left) hide))
  (property "Footprint" "" (at 29.21 166.37 0) (effects (font (size 1.27 1.27)) hide))
  (property "Datasheet" "~" (at 29.21 166.37 0) (effects (font (size 1.27 1.27)) hide)) (pin "1"))

 (symbol (lib_id "power:+12V") (at 31.75 138.43 0) (unit 1) (in_bom yes) (on_board yes) (dnp no) (fields_autoplaced)
  (property "Reference" "#PWR08" (at 31.75 142.24 0) (effects (font (size 1.27 1.27)) hide))
  (property "Value" "+12V" (at 31.75 133.35 0) (effects (font (size 1.27 1.27))))
  (property "Footprint" "" (at 31.75 138.43 0) (effects (font (size 1.27 1.27)) hide))
  (property "Datasheet" "" (at 31.75 138.43 0) (effects (font (size 1.27 1.27)) hide)) (pin "1"))

 (symbol (lib_id "Kevin-Transistors:DMMT5551") (at 134.62 74.93 0) (mirror y) (unit 2) (in_bom yes) (on_board yes) (dnp no)
  (property "Reference" "Q1" (at 139.7 71.12 0) (effects (font (size 1.27 1.27)) (justify left)))
  (property "Value" "DMMT5551" (at 144.78 78.74 0) (effects (font (size 1.27 1.27)) (justify left) hide))
  (property "Footprint" "Package_TO_SOT_SMD:SOT-363_SC-70-6" (at 129.54 72.39 0) (effects (font (size 1.27 1.27)) hide))
  (property "Datasheet" "https://www.diodes.com/assets/Datasheets/ds30436.pdf" (at 134.62 74.93 0) (effects (font (size 1.27 1.27)) hide)) (pin "1") (pin "3") (pin "6") (pin "5") (pin "2") (pin "4"))

 (symbol (lib_id "Kevin-Transistors:DMMT5551") (at 118.11 119.38 0) (unit 2) (in_bom yes) (on_board yes) (dnp no)
  (property "Reference" "Q2" (at 124.46 116.84 0) (effects (font (size 1.27 1.27)) (justify left)))
  (property "Value" "DMMT5551" (at 107.95 123.19 0) (effects (font (size 1.27 1.27)) (justify left) hide))
  (property "Footprint" "Package_TO_SOT_SMD:SOT-363_SC-70-6" (at 123.19 116.84 0) (effects (font (size 1.27 1.27)) hide))
  (property "Datasheet" "https://www.diodes.com/assets/Datasheets/ds30436.pdf" (at 118.11 119.38 0) (effects (font (size 1.27 1.27)) hide)) (pin "1") (pin "3") (pin "6") (pin "5") (pin "2") (pin "4"))

 (symbol (lib_id "Kevin-Transistors:DMMT5551") (at 106.68 74.93 0) (unit 1) (in_bom yes) (on_board yes) (dnp no)
  (property "Reference" "Q1" (at 102.87 71.12 0) (effects (font (size 1.27 1.27)) (justify left)))
  (property "Value" "DMMT5551" (at 115.57 72.39 0) (effects (font (size 1.27 1.27)) (justify left)))
  (property "Footprint" "Package_TO_SOT_SMD:SOT-363_SC-70-6" (at 111.76 72.39 0) (effects (font (size 1.27 1.27)) hide))
  (property "Datasheet" "https://www.diodes.com/assets/Datasheets/ds30436.pdf" (at 106.68 74.93 0) (effects (font (size 1.27 1.27)) hide)) (pin "1") (pin "3") (pin "6") (pin "5") (pin "2") (pin "4"))

 (symbol (lib_id "power:PWR_FLAG") (at 73.66 153.67 0) (unit 1) (in_bom yes) (on_board yes) (dnp no) (fields_autoplaced)
  (property "Reference" "#FLG03" (at 73.66 151.765 0) (effects (font (size 1.27 1.27)) hide))
  (property "Value" "PWR_FLAG" (at 73.66 149.86 90) (effects (font (size 1.27 1.27)) (justify left) hide))
  (property "Footprint" "" (at 73.66 153.67 0) (effects (font (size 1.27 1.27)) hide))
  (property "Datasheet" "~" (at 73.66 153.67 0) (effects (font (size 1.27 1.27)) hide)) (pin "1"))

 (symbol (lib_id "Device:C_Small") (at 48.26 158.75 0) (unit 1) (in_bom yes) (on_board yes) (dnp no) (fields_autoplaced)
  (property "Reference" "C4" (at 50.8 157.4863 0) (effects (font (size 1.27 1.27)) (justify left)))
  (property "Value" "100n" (at 50.8 160.0263 0) (effects (font (size 1.27 1.27)) (justify left)))
  (property "Footprint" "" (at 48.26 158.75 0) (effects (font (size 1.27 1.27)) hide))
  (property "Datasheet" "~" (at 48.26 158.75 0) (effects (font (size 1.27 1.27)) hide)) (pin "1") (pin "2"))

 (symbol (lib_id "Device:R_Small_US") (at 120.65 129.54 0) (unit 1) (in_bom yes) (on_board yes) (dnp no) (fields_autoplaced)
  (property "Reference" "R7" (at 123.19 128.27 0) (effects (font (size 1.27 1.27)) (justify left)))
  (property "Value" "470R" (at 123.19 130.81 0) (effects (font (size 1.27 1.27)) (justify left)))
  (property "Footprint" "" (at 120.65 129.54 0) (effects (font (size 1.27 1.27)) hide))
  (property "Datasheet" "~" (at 120.65 129.54 0) (effects (font (size 1.27 1.27)) hide)) (pin "1") (pin "2"))

 (symbol (lib_id "Device:R_Small_US") (at 219.71 87.63 0) (unit 1) (in_bom yes) (on_board yes) (dnp no) (fields_autoplaced)
  (property "Reference" "R10" (at 222.25 86.36 0) (effects (font (size 1.27 1.27)) (justify left)))
  (property "Value" "27k" (at 222.25 88.9 0) (effects (font (size 1.27 1.27)) (justify left)))
  (property "Footprint" "" (at 219.71 87.63 0) (effects (font (size 1.27 1.27)) hide))
  (property "Datasheet" "~" (at 219.71 87.63 0) (effects (font (size 1.27 1.27)) hide))
  (property "Manufacturer" "" (at 219.71 87.63 0) (effects (font (size 1.27 1.27)) hide))
  (property "Manufacturer_Part#" "" (at 219.71 87.63 0) (effects (font (size 1.27 1.27)) hide))
  (property "Supplier1" "" (at 219.71 87.63 0) (effects (font (size 1.27 1.27)) hide))
  (property "Suppier1_Part#" "" (at 219.71 87.63 0) (effects (font (size 1.27 1.27)) hide))
  (property "Supplier1_PartLink" "" (at 219.71 87.63 0) (effects (font (size 1.27 1.27)) hide))
  (property "Supplier2" "" (at 219.71 87.63 0) (effects (font (size 1.27 1.27)) hide))
  (property "Supplier2_Part#" "" (at 219.71 87.63 0) (effects (font (size 1.27 1.27)) hide))
  (property "Supplier2_PartLink" "" (at 219.71 87.63 0) (effects (font (size 1.27 1.27)) hide))
  (property "Characteristics" "" (at 219.71 87.63 0) (effects (font (size 1.27 1.27)) hide))
  (property "Package ID" "" (at 219.71 87.63 0) (effects (font (size 1.27 1.27)) hide))
  (property "Notes" "" (at 219.71 87.63 0) (effects (font (size 1.27 1.27)) hide)) (pin "1") (pin "2"))

 (symbol (lib_id "Device:Q_NPN_EBC") (at 196.85 54.61 0) (unit 1) (in_bom yes) (on_board yes) (dnp no) (fields_autoplaced)
  (property "Reference" "Q4" (at 201.93 53.34 0) (effects (font (size 1.27 1.27)) (justify left)))
  (property "Value" "2N4401" (at 201.93 55.88 0) (effects (font (size 1.27 1.27)) (justify left)))
  (property "Footprint" "" (at 201.93 52.07 0) (effects (font (size 1.27 1.27)) hide))
  (property "Datasheet" "~" (at 196.85 54.61 0) (effects (font (size 1.27 1.27)) hide)) (pin "1") (pin "3") (pin "2"))

 (symbol (lib_id "Device:R_Small_US") (at 163.83 40.64 0) (unit 1) (in_bom yes) (on_board yes) (dnp no) (fields_autoplaced)
  (property "Reference" "R8" (at 166.37 39.37 0) (effects (font (size 1.27 1.27)) (justify left)))
  (property "Value" "300R" (at 166.37 41.91 0) (effects (font (size 1.27 1.27)) (justify left)))
  (property "Footprint" "" (at 163.83 40.64 0) (effects (font (size 1.27 1.27)) hide))
  (property "Datasheet" "~" (at 163.83 40.64 0) (effects (font (size 1.27 1.27)) hide)) (pin "1") (pin "2"))

 (symbol (lib_id "Device:R_Small_US") (at 100.33 106.68 0) (unit 1) (in_bom yes) (on_board yes) (dnp no) (fields_autoplaced)
  (property "Reference" "R4" (at 102.87 105.41 0) (effects (font (size 1.27 1.27)) (justify left)))
  (property "Value" "22k" (at 102.87 107.95 0) (effects (font (size 1.27 1.27)) (justify left)))
  (property "Footprint" "" (at 100.33 106.68 0) (effects (font (size 1.27 1.27)) hide))
  (property "Datasheet" "~" (at 100.33 106.68 0) (effects (font (size 1.27 1.27)) hide)) (pin "1") (pin "2"))

 (symbol (lib_id "power:Earth") (at 92.71 104.14 0) (mirror y) (unit 1) (in_bom yes) (on_board yes) (dnp no) (fields_autoplaced)
  (property "Reference" "#PWR011" (at 92.71 110.49 0) (effects (font (size 1.27 1.27)) hide))
  (property "Value" "Earth" (at 92.71 107.95 0) (effects (font (size 1.27 1.27)) hide))
  (property "Footprint" "" (at 92.71 104.14 0) (effects (font (size 1.27 1.27)) hide))
  (property "Datasheet" "~" (at 92.71 104.14 0) (effects (font (size 1.27 1.27)) hide)) (pin "1"))

 (symbol (lib_id "Device:C_Polarized_Small_US") (at 35.56 147.32 0) (unit 1) (in_bom yes) (on_board yes) (dnp no) (fields_autoplaced)
  (property "Reference" "C1" (at 38.1 145.6182 0) (effects (font (size 1.27 1.27)) (justify left)))
  (property "Value" "10µ" (at 38.1 148.1582 0) (effects (font (size 1.27 1.27)) (justify left)))
  (property "Footprint" "" (at 35.56 147.32 0) (effects (font (size 1.27 1.27)) hide))
  (property "Datasheet" "~" (at 35.56 147.32 0) (effects (font (size 1.27 1.27)) hide)) (pin "1") (pin "2"))

 (symbol (lib_id "Device:R_Small_US") (at 163.83 72.39 0) (unit 1) (in_bom yes) (on_board yes) (dnp no) (fields_autoplaced)
  (property "Reference" "R9" (at 166.37 71.12 0) (effects (font (size 1.27 1.27)) (justify left)))
  (property "Value" "12k" (at 166.37 73.66 0) (effects (font (size 1.27 1.27)) (justify left)))
  (property "Footprint" "" (at 163.83 72.39 0) (effects (font (size 1.27 1.27)) hide))
  (property "Datasheet" "~" (at 163.83 72.39 0) (effects (font (size 1.27 1.27)) hide))
  (property "Manufacturer" "" (at 163.83 72.39 0) (effects (font (size 1.27 1.27)) hide))
  (property "Manufacturer_Part#" "" (at 163.83 72.39 0) (effects (font (size 1.27 1.27)) hide))
  (property "Supplier1" "" (at 163.83 72.39 0) (effects (font (size 1.27 1.27)) hide))
  (property "Suppier1_Part#" "" (at 163.83 72.39 0) (effects (font (size 1.27 1.27)) hide))
  (property "Supplier1_PartLink" "" (at 163.83 72.39 0) (effects (font (size 1.27 1.27)) hide))
  (property "Supplier2" "" (at 163.83 72.39 0) (effects (font (size 1.27 1.27)) hide))
  (property "Supplier2_Part#" "" (at 163.83 72.39 0) (effects (font (size 1.27 1.27)) hide))
  (property "Supplier2_PartLink" "" (at 163.83 72.39 0) (effects (font (size 1.27 1.27)) hide))
  (property "Characteristics" "" (at 163.83 72.39 0) (effects (font (size 1.27 1.27)) hide))
  (property "Package ID" "" (at 163.83 72.39 0) (effects (font (size 1.27 1.27)) hide))
  (property "Notes" "" (at 163.83 72.39 0) (effects (font (size 1.27 1.27)) hide)) (pin "1") (pin "2"))

 (symbol (lib_id "power:-12V") (at 120.65 134.62 0) (mirror x) (unit 1) (in_bom yes) (on_board yes) (dnp no) (fields_autoplaced)
  (property "Reference" "#PWR012" (at 120.65 137.16 0) (effects (font (size 1.27 1.27)) hide))
  (property "Value" "-12V" (at 120.65 139.7 0) (effects (font (size 1.27 1.27))))
  (property "Footprint" "" (at 120.65 134.62 0) (effects (font (size 1.27 1.27)) hide))
  (property "Datasheet" "" (at 120.65 134.62 0) (effects (font (size 1.27 1.27)) hide)) (pin "1"))

 (symbol (lib_id "Device:R_Small_US") (at 219.71 102.87 0) (unit 1) (in_bom yes) (on_board yes) (dnp no) (fields_autoplaced)
  (property "Reference" "R11" (at 222.25 101.6 0) (effects (font (size 1.27 1.27)) (justify left)))
  (property "Value" "3k0" (at 222.25 104.14 0) (effects (font (size 1.27 1.27)) (justify left)))
  (property "Footprint" "" (at 219.71 102.87 0) (effects (font (size 1.27 1.27)) hide))
  (property "Datasheet" "~" (at 219.71 102.87 0) (effects (font (size 1.27 1.27)) hide))
  (property "Manufacturer" "" (at 219.71 102.87 0) (effects (font (size 1.27 1.27)) hide))
  (property "Manufacturer_Part#" "" (at 219.71 102.87 0) (effects (font (size 1.27 1.27)) hide))
  (property "Supplier1" "" (at 219.71 102.87 0) (effects (font (size 1.27 1.27)) hide))
  (property "Suppier1_Part#" "" (at 219.71 102.87 0) (effects (font (size 1.27 1.27)) hide))
  (property "Supplier1_PartLink" "" (at 219.71 102.87 0) (effects (font (size 1.27 1.27)) hide))
  (property "Supplier2" "" (at 219.71 102.87 0) (effects (font (size 1.27 1.27)) hide))
  (property "Supplier2_Part#" "" (at 219.71 102.87 0) (effects (font (size 1.27 1.27)) hide))
  (property "Supplier2_PartLink" "" (at 219.71 102.87 0) (effects (font (size 1.27 1.27)) hide))
  (property "Characteristics" "" (at 219.71 102.87 0) (effects (font (size 1.27 1.27)) hide))
  (property "Package ID" "" (at 219.71 102.87 0) (effects (font (size 1.27 1.27)) hide))
  (property "Notes" "" (at 219.71 102.87 0) (effects (font (size 1.27 1.27)) hide)) (pin "1") (pin "2"))

 (symbol (lib_id "power:+12V") (at 163.83 33.02 0) (unit 1) (in_bom yes) (on_board yes) (dnp no) (fields_autoplaced)
  (property "Reference" "#PWR013" (at 163.83 36.83 0) (effects (font (size 1.27 1.27)) hide))
  (property "Value" "+12V" (at 163.83 27.94 0) (effects (font (size 1.27 1.27))))
  (property "Footprint" "" (at 163.83 33.02 0) (effects (font (size 1.27 1.27)) hide))
  (property "Datasheet" "" (at 163.83 33.02 0) (effects (font (size 1.27 1.27)) hide)) (pin "1"))

 (symbol (lib_id "Device:Q_PNP_EBC") (at 161.29 54.61 0) (mirror x) (unit 1) (in_bom yes) (on_board yes) (dnp no)
  (property "Reference" "Q3" (at 166.37 55.88 0) (effects (font (size 1.27 1.27)) (justify left)))
  (property "Value" "2N4403" (at 166.37 53.34 0) (effects (font (size 1.27 1.27)) (justify left)))
  (property "Footprint" "" (at 166.37 57.15 0) (effects (font (size 1.27 1.27)) hide))
  (property "Datasheet" "~" (at 161.29 54.61 0) (effects (font (size 1.27 1.27)) hide)) (pin "3") (pin "2") (pin "1"))

 (symbol (lib_id "Device:C_Small") (at 60.96 147.32 0) (unit 1) (in_bom yes) (on_board yes) (dnp no) (fields_autoplaced)
  (property "Reference" "C5" (at 63.5 146.0563 0) (effects (font (size 1.27 1.27)) (justify left)))
  (property "Value" "100n" (at 63.5 148.5963 0) (effects (font (size 1.27 1.27)) (justify left)))
  (property "Footprint" "" (at 60.96 147.32 0) (effects (font (size 1.27 1.27)) hide))
  (property "Datasheet" "~" (at 60.96 147.32 0) (effects (font (size 1.27 1.27)) hide)) (pin "1") (pin "2"))

 (symbol (lib_id "power:Earth") (at 219.71 107.95 0) (unit 1) (in_bom yes) (on_board yes) (dnp no) (fields_autoplaced)
  (property "Reference" "#PWR02" (at 219.71 114.3 0) (effects (font (size 1.27 1.27)) hide))
  (property "Value" "Earth" (at 219.71 111.76 0) (effects (font (size 1.27 1.27)) hide))
  (property "Footprint" "" (at 219.71 107.95 0) (effects (font (size 1.27 1.27)) hide))
  (property "Datasheet" "~" (at 219.71 107.95 0) (effects (font (size 1.27 1.27)) hide)) (pin "1"))

 (sheet_instances (path "" (page "1"))))
